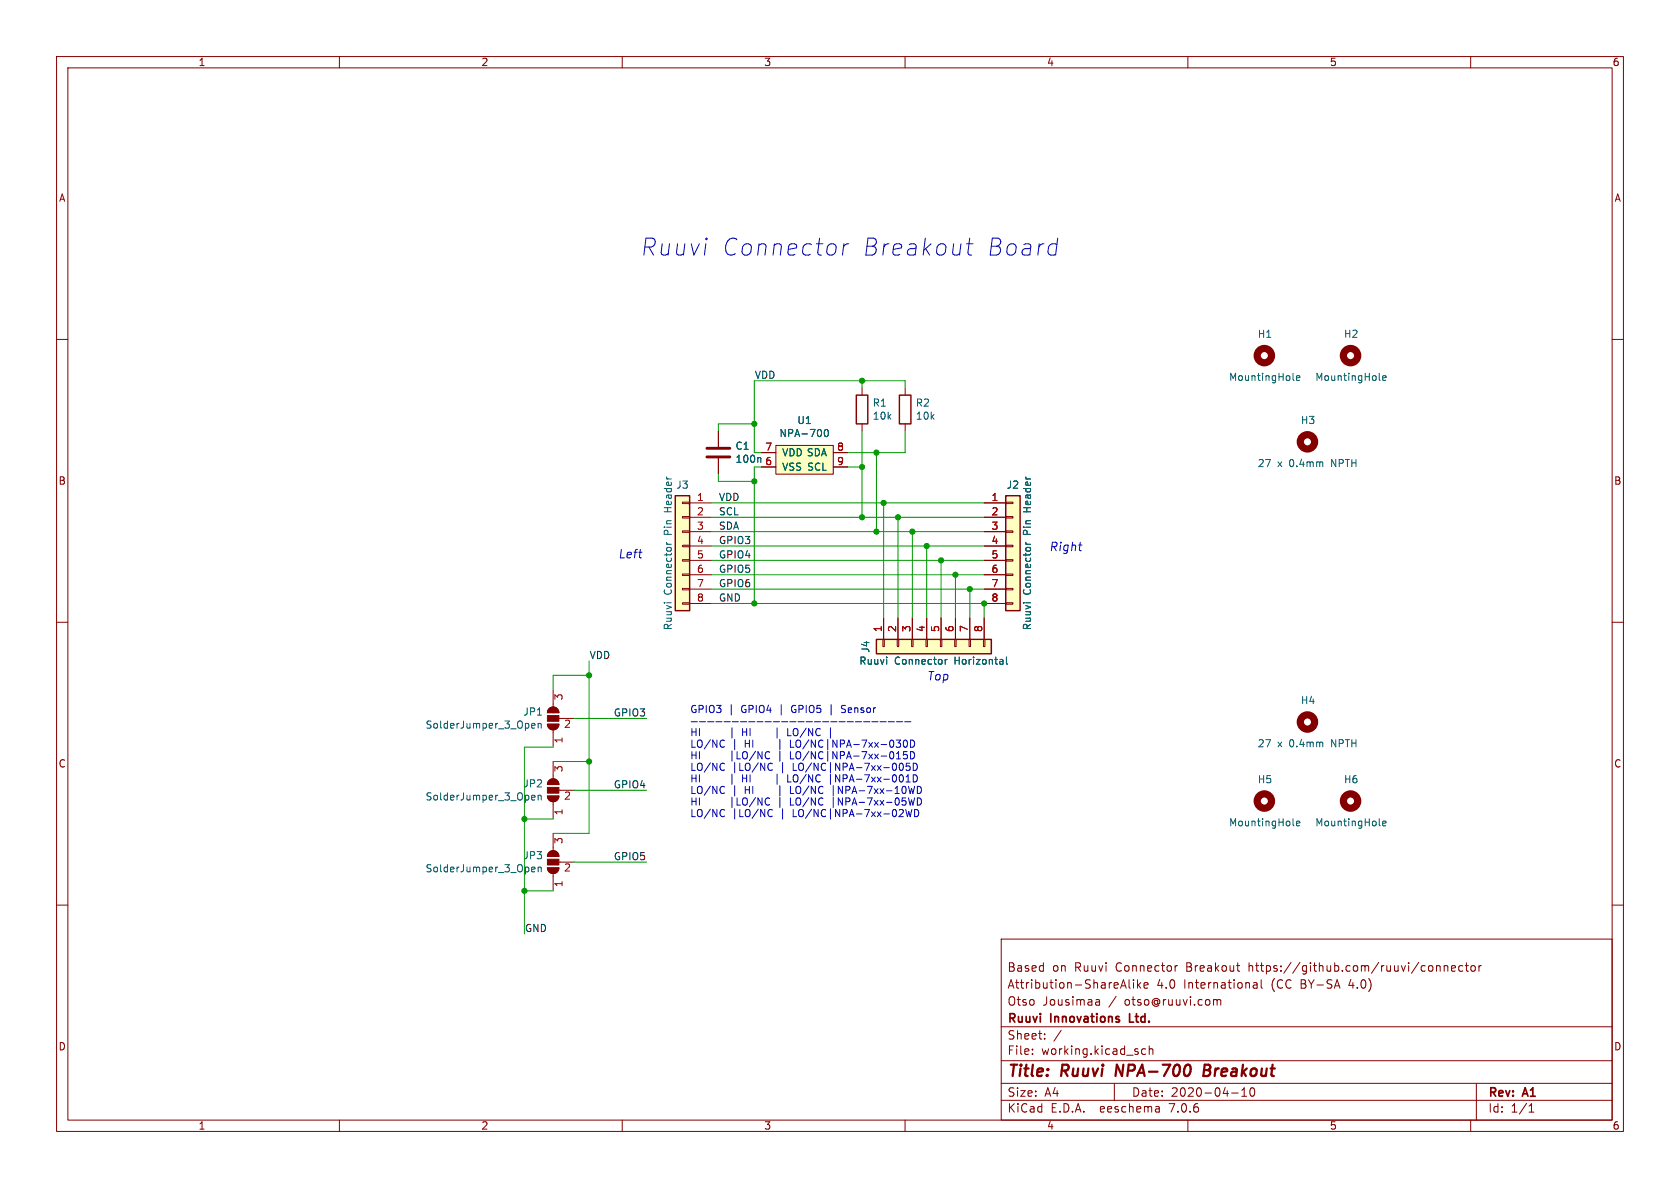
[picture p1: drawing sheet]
(kicad_sch (version 20230121) (generator eeschema)

 (paper "A4")

 (title_block
  (title "Ruuvi NPA-700 Breakout")
  (date "2020-04-10")
  (rev "A1")
  (company "Ruuvi Innovations Ltd.")
  (comment 1 "Otso Jousimaa / otso@ruuvi.com")
  (comment 2 "Attribution-ShareAlike 4.0 International (CC BY-SA 4.0)")
  (comment 3 "Based on Ruuvi Connector Breakout https://github.com/ruuvi/connector"))

 (lib_symbols
  (symbol "Connector_Generic:Conn_01x08" (pin_names (offset 1.016) hide) (in_bom yes) (on_board yes)
   (property "Reference" "J" (at 0 10.16 0) (effects (font (size 1.27 1.27))))
   (property "Value" "Conn_01x08" (at 0 -12.7 0) (effects (font (size 1.27 1.27))))
   (property "Footprint" "" (at 0 0 0) (effects (font (size 1.27 1.27)) hide))
   (property "Datasheet" "~" (at 0 0 0) (effects (font (size 1.27 1.27)) hide))
   (symbol "Conn_01x08_1_1"
    (rectangle (start -1.27 -10.033) (end 0 -10.287) (stroke (width 0.1524) (type default)) (fill (type none)))
    (rectangle (start -1.27 -7.493) (end 0 -7.747) (stroke (width 0.1524) (type default)) (fill (type none)))
    (rectangle (start -1.27 -4.953) (end 0 -5.207) (stroke (width 0.1524) (type default)) (fill (type none)))
    (rectangle (start -1.27 -2.413) (end 0 -2.667) (stroke (width 0.1524) (type default)) (fill (type none)))
    (rectangle (start -1.27 0.127) (end 0 -0.127) (stroke (width 0.1524) (type default)) (fill (type none)))
    (rectangle (start -1.27 2.667) (end 0 2.413) (stroke (width 0.1524) (type default)) (fill (type none)))
    (rectangle (start -1.27 5.207) (end 0 4.953) (stroke (width 0.1524) (type default)) (fill (type none)))
    (rectangle (start -1.27 7.747) (end 0 7.493) (stroke (width 0.1524) (type default)) (fill (type none)))
    (rectangle (start -1.27 8.89) (end 1.27 -11.43) (stroke (width 0.254) (type default)) (fill (type background)))
    (pin passive line (at -5.08 7.62 0) (length 3.81) (name "Pin_1" (effects (font (size 1.27 1.27)))) (number "1" (effects (font (size 1.27 1.27)))))
    (pin passive line (at -5.08 5.08 0) (length 3.81) (name "Pin_2" (effects (font (size 1.27 1.27)))) (number "2" (effects (font (size 1.27 1.27)))))
    (pin passive line (at -5.08 2.54 0) (length 3.81) (name "Pin_3" (effects (font (size 1.27 1.27)))) (number "3" (effects (font (size 1.27 1.27)))))
    (pin passive line (at -5.08 0 0) (length 3.81) (name "Pin_4" (effects (font (size 1.27 1.27)))) (number "4" (effects (font (size 1.27 1.27)))))
    (pin passive line (at -5.08 -2.54 0) (length 3.81) (name "Pin_5" (effects (font (size 1.27 1.27)))) (number "5" (effects (font (size 1.27 1.27)))))
    (pin passive line (at -5.08 -5.08 0) (length 3.81) (name "Pin_6" (effects (font (size 1.27 1.27)))) (number "6" (effects (font (size 1.27 1.27)))))
    (pin passive line (at -5.08 -7.62 0) (length 3.81) (name "Pin_7" (effects (font (size 1.27 1.27)))) (number "7" (effects (font (size 1.27 1.27)))))
    (pin passive line (at -5.08 -10.16 0) (length 3.81) (name "Pin_8" (effects (font (size 1.27 1.27)))) (number "8" (effects (font (size 1.27 1.27)))))))
  (symbol "Device:C" (pin_numbers hide) (pin_names (offset 0.254)) (in_bom yes) (on_board yes)
   (property "Reference" "C" (at 0.635 2.54 0) (effects (font (size 1.27 1.27)) (justify left)))
   (property "Value" "C" (at 0.635 -2.54 0) (effects (font (size 1.27 1.27)) (justify left)))
   (property "Footprint" "" (at 0.9652 -3.81 0) (effects (font (size 1.27 1.27)) hide))
   (property "Datasheet" "~" (at 0 0 0) (effects (font (size 1.27 1.27)) hide))
   (symbol "C_0_1"
    (polyline (pts (xy -2.032 -0.762) (xy 2.032 -0.762)) (stroke (width 0.508) (type default)) (fill (type none)))
    (polyline (pts (xy -2.032 0.762) (xy 2.032 0.762)) (stroke (width 0.508) (type default)) (fill (type none))))
   (symbol "C_1_1"
    (pin passive line (at 0 3.81 270) (length 2.794) (name "~" (effects (font (size 1.27 1.27)))) (number "1" (effects (font (size 1.27 1.27)))))
    (pin passive line (at 0 -3.81 90) (length 2.794) (name "~" (effects (font (size 1.27 1.27)))) (number "2" (effects (font (size 1.27 1.27)))))))
  (symbol "Device:R" (pin_numbers hide) (pin_names (offset 0)) (in_bom yes) (on_board yes)
   (property "Reference" "R" (at 2.032 0 90) (effects (font (size 1.27 1.27))))
   (property "Value" "R" (at 0 0 90) (effects (font (size 1.27 1.27))))
   (property "Footprint" "" (at -1.778 0 90) (effects (font (size 1.27 1.27)) hide))
   (property "Datasheet" "~" (at 0 0 0) (effects (font (size 1.27 1.27)) hide))
   (symbol "R_0_1"
    (rectangle (start -1.016 -2.54) (end 1.016 2.54) (stroke (width 0.254) (type default)) (fill (type none))))
   (symbol "R_1_1"
    (pin passive line (at 0 3.81 270) (length 1.27) (name "~" (effects (font (size 1.27 1.27)))) (number "1" (effects (font (size 1.27 1.27)))))
    (pin passive line (at 0 -3.81 90) (length 1.27) (name "~" (effects (font (size 1.27 1.27)))) (number "2" (effects (font (size 1.27 1.27)))))))
  (symbol "Mechanical:MountingHole" (pin_names (offset 1.016)) (in_bom yes) (on_board yes)
   (property "Reference" "H" (at 0 5.08 0) (effects (font (size 1.27 1.27))))
   (property "Value" "MountingHole" (at 0 3.175 0) (effects (font (size 1.27 1.27))))
   (property "Footprint" "" (at 0 0 0) (effects (font (size 1.27 1.27)) hide))
   (property "Datasheet" "~" (at 0 0 0) (effects (font (size 1.27 1.27)) hide))
   (symbol "MountingHole_0_1"
    (circle (center 0 0) (radius 1.27) (stroke (width 1.27) (type default)) (fill (type none)))))
  (symbol "npa700-breakout-a1-rescue:NPA-700-npa-700" (pin_names (offset 1.016)) (in_bom yes) (on_board yes)
   (property "Reference" "U" (at 0 6.35 0) (effects (font (size 1.27 1.27))))
   (property "Value" "npa-700_NPA-700" (at 0 3.81 0) (effects (font (size 1.27 1.27))))
   (property "Footprint" "" (at 0 0 0) (effects (font (size 1.27 1.27)) hide))
   (property "Datasheet" "" (at 0 0 0) (effects (font (size 1.27 1.27)) hide))
   (symbol "NPA-700-npa-700_0_1"
    (rectangle (start -5.08 2.54) (end 5.08 -2.54) (stroke (width 0) (type solid)) (fill (type background))))
   (symbol "NPA-700-npa-700_1_1"
    (pin power_in line (at -7.62 -1.27 0) (length 2.54) (name "VSS" (effects (font (size 1.27 1.27)))) (number "6" (effects (font (size 1.27 1.27)))))
    (pin power_in line (at -7.62 1.27 0) (length 2.54) (name "VDD" (effects (font (size 1.27 1.27)))) (number "7" (effects (font (size 1.27 1.27)))))
    (pin open_collector line (at 7.62 1.27 180) (length 2.54) (name "SDA" (effects (font (size 1.27 1.27)))) (number "8" (effects (font (size 1.27 1.27)))))
    (pin open_collector line (at 7.62 -1.27 180) (length 2.54) (name "SCL" (effects (font (size 1.27 1.27)))) (number "9" (effects (font (size 1.27 1.27)))))))
  (symbol "npa700-breakout-a1-rescue:SolderJumper_3_Open-Jumper" (pin_names (offset 0) hide) (in_bom yes) (on_board yes)
   (property "Reference" "JP" (at -2.54 -2.54 0) (effects (font (size 1.27 1.27))))
   (property "Value" "Jumper_SolderJumper_3_Open" (at 0 2.794 0) (effects (font (size 1.27 1.27))))
   (property "Footprint" "" (at 0 0 0) (effects (font (size 1.27 1.27)) hide))
   (property "Datasheet" "" (at 0 0 0) (effects (font (size 1.27 1.27)) hide))
   (symbol "SolderJumper_3_Open-Jumper_0_1"
    (arc (start -1.016 1.016) (mid -2.0276 0) (end -1.016 -1.016) (stroke (width 0) (type solid)) (fill (type none)))
    (arc (start -1.016 1.016) (mid -2.0276 0) (end -1.016 -1.016) (stroke (width 0) (type solid)) (fill (type outline)))
    (rectangle (start -0.508 1.016) (end 0.508 -1.016) (stroke (width 0) (type solid)) (fill (type outline)))
    (polyline (pts (xy -2.54 0) (xy -2.032 0)) (stroke (width 0) (type solid)) (fill (type none)))
    (polyline (pts (xy -1.016 1.016) (xy -1.016 -1.016)) (stroke (width 0) (type solid)) (fill (type none)))
    (polyline (pts (xy 0 -1.27) (xy 0 -1.016)) (stroke (width 0) (type solid)) (fill (type none)))
    (polyline (pts (xy 1.016 1.016) (xy 1.016 -1.016)) (stroke (width 0) (type solid)) (fill (type none)))
    (polyline (pts (xy 2.54 0) (xy 2.032 0)) (stroke (width 0) (type solid)) (fill (type none)))
    (arc (start 1.016 -1.016) (mid 2.0276 0) (end 1.016 1.016) (stroke (width 0) (type solid)) (fill (type none)))
    (arc (start 1.016 -1.016) (mid 2.0276 0) (end 1.016 1.016) (stroke (width 0) (type solid)) (fill (type outline))))
   (symbol "SolderJumper_3_Open-Jumper_1_1"
    (pin passive line (at -5.08 0 0) (length 2.54) (name "A" (effects (font (size 1.27 1.27)))) (number "1" (effects (font (size 1.27 1.27)))))
    (pin input line (at 0 -3.81 90) (length 2.54) (name "C" (effects (font (size 1.27 1.27)))) (number "2" (effects (font (size 1.27 1.27)))))
    (pin passive line (at 5.08 0 180) (length 2.54) (name "B" (effects (font (size 1.27 1.27)))) (number "3" (effects (font (size 1.27 1.27))))))))

 (junction (at 154.94 80.01) (diameter 0) (color 0 0 0 0))
 (junction (at 171.45 104.14) (diameter 0) (color 0 0 0 0))
 (junction (at 104.14 119.38) (diameter 0) (color 0 0 0 0))
 (junction (at 154.94 93.98) (diameter 0) (color 0 0 0 0))
 (junction (at 173.99 106.68) (diameter 0) (color 0 0 0 0))
 (junction (at 166.37 99.06) (diameter 0) (color 0 0 0 0))
 (junction (at 152.4 91.44) (diameter 0) (color 0 0 0 0))
 (junction (at 92.71 157.48) (diameter 0) (color 0 0 0 0))
 (junction (at 133.35 85.09) (diameter 0) (color 0 0 0 0))
 (junction (at 133.35 74.93) (diameter 0) (color 0 0 0 0))
 (junction (at 156.21 88.9) (diameter 0) (color 0 0 0 0))
 (junction (at 104.14 134.62) (diameter 0) (color 0 0 0 0))
 (junction (at 152.4 67.31) (diameter 0) (color 0 0 0 0))
 (junction (at 163.83 96.52) (diameter 0) (color 0 0 0 0))
 (junction (at 152.4 82.55) (diameter 0) (color 0 0 0 0))
 (junction (at 133.35 106.68) (diameter 0) (color 0 0 0 0))
 (junction (at 161.29 93.98) (diameter 0) (color 0 0 0 0))
 (junction (at 92.71 144.78) (diameter 0) (color 0 0 0 0))
 (junction (at 168.91 101.6) (diameter 0) (color 0 0 0 0))
 (junction (at 158.75 91.44) (diameter 0) (color 0 0 0 0))

 (wire (pts (xy 104.14 119.38) (xy 104.14 116.84)) (stroke (width 0) (type default)))
 (wire (pts (xy 152.4 67.31) (xy 133.35 67.31)) (stroke (width 0) (type default)))
 (wire (pts (xy 163.83 96.52) (xy 125.73 96.52)) (stroke (width 0) (type default)))
 (wire (pts (xy 166.37 99.06) (xy 173.99 99.06)) (stroke (width 0) (type default)))
 (wire (pts (xy 127 85.09) (xy 133.35 85.09)) (stroke (width 0) (type default)))
 (wire (pts (xy 160.02 68.58) (xy 160.02 67.31)) (stroke (width 0) (type default)))
 (wire (pts (xy 154.94 93.98) (xy 161.29 93.98)) (stroke (width 0) (type default)))
 (wire (pts (xy 125.73 88.9) (xy 156.21 88.9)) (stroke (width 0) (type default)))
 (wire (pts (xy 133.35 67.31) (xy 133.35 74.93)) (stroke (width 0) (type default)))
 (wire (pts (xy 134.62 82.55) (xy 133.35 82.55)) (stroke (width 0) (type default)))
 (wire (pts (xy 127 76.2) (xy 127 74.93)) (stroke (width 0) (type default)))
 (wire (pts (xy 92.71 144.78) (xy 92.71 157.48)) (stroke (width 0) (type default)))
 (wire (pts (xy 125.73 99.06) (xy 166.37 99.06)) (stroke (width 0) (type default)))
 (wire (pts (xy 156.21 88.9) (xy 156.21 109.22)) (stroke (width 0) (type default)))
 (wire (pts (xy 104.14 134.62) (xy 104.14 119.38)) (stroke (width 0) (type default)))
 (wire (pts (xy 127 74.93) (xy 133.35 74.93)) (stroke (width 0) (type default)))
 (wire (pts (xy 168.91 101.6) (xy 168.91 109.22)) (stroke (width 0) (type default)))
 (wire (pts (xy 161.29 93.98) (xy 161.29 109.22)) (stroke (width 0) (type default)))
 (wire (pts (xy 173.99 88.9) (xy 156.21 88.9)) (stroke (width 0) (type default)))
 (wire (pts (xy 101.6 139.7) (xy 114.3 139.7)) (stroke (width 0) (type default)))
 (wire (pts (xy 173.99 109.22) (xy 173.99 106.68)) (stroke (width 0) (type default)))
 (wire (pts (xy 163.83 96.52) (xy 163.83 109.22)) (stroke (width 0) (type default)))
 (wire (pts (xy 104.14 147.32) (xy 104.14 134.62)) (stroke (width 0) (type default)))
 (wire (pts (xy 133.35 74.93) (xy 133.35 80.01)) (stroke (width 0) (type default)))
 (wire (pts (xy 154.94 80.01) (xy 160.02 80.01)) (stroke (width 0) (type default)))
 (wire (pts (xy 92.71 132.08) (xy 92.71 144.78)) (stroke (width 0) (type default)))
 (wire (pts (xy 152.4 82.55) (xy 152.4 76.2)) (stroke (width 0) (type default)))
 (wire (pts (xy 173.99 106.68) (xy 133.35 106.68)) (stroke (width 0) (type default)))
 (wire (pts (xy 166.37 99.06) (xy 166.37 109.22)) (stroke (width 0) (type default)))
 (wire (pts (xy 97.79 147.32) (xy 104.14 147.32)) (stroke (width 0) (type default)))
 (wire (pts (xy 160.02 80.01) (xy 160.02 76.2)) (stroke (width 0) (type default)))
 (wire (pts (xy 133.35 80.01) (xy 134.62 80.01)) (stroke (width 0) (type default)))
 (wire (pts (xy 127 83.82) (xy 127 85.09)) (stroke (width 0) (type default)))
 (wire (pts (xy 168.91 101.6) (xy 125.73 101.6)) (stroke (width 0) (type default)))
 (wire (pts (xy 154.94 80.01) (xy 154.94 93.98)) (stroke (width 0) (type default)))
 (wire (pts (xy 133.35 106.68) (xy 125.73 106.68)) (stroke (width 0) (type default)))
 (wire (pts (xy 158.75 91.44) (xy 152.4 91.44)) (stroke (width 0) (type default)))
 (wire (pts (xy 171.45 104.14) (xy 173.99 104.14)) (stroke (width 0) (type default)))
 (wire (pts (xy 163.83 96.52) (xy 173.99 96.52)) (stroke (width 0) (type default)))
 (wire (pts (xy 152.4 68.58) (xy 152.4 67.31)) (stroke (width 0) (type default)))
 (wire (pts (xy 97.79 132.08) (xy 92.71 132.08)) (stroke (width 0) (type default)))
 (wire (pts (xy 160.02 67.31) (xy 152.4 67.31)) (stroke (width 0) (type default)))
 (wire (pts (xy 101.6 127) (xy 114.3 127)) (stroke (width 0) (type default)))
 (wire (pts (xy 97.79 119.38) (xy 104.14 119.38)) (stroke (width 0) (type default)))
 (wire (pts (xy 97.79 144.78) (xy 92.71 144.78)) (stroke (width 0) (type default)))
 (wire (pts (xy 125.73 93.98) (xy 154.94 93.98)) (stroke (width 0) (type default)))
 (wire (pts (xy 101.6 152.4) (xy 114.3 152.4)) (stroke (width 0) (type default)))
 (wire (pts (xy 171.45 104.14) (xy 171.45 109.22)) (stroke (width 0) (type default)))
 (wire (pts (xy 133.35 85.09) (xy 133.35 106.68)) (stroke (width 0) (type default)))
 (wire (pts (xy 161.29 93.98) (xy 173.99 93.98)) (stroke (width 0) (type default)))
 (wire (pts (xy 92.71 157.48) (xy 92.71 165.1)) (stroke (width 0) (type default)))
 (wire (pts (xy 158.75 91.44) (xy 173.99 91.44)) (stroke (width 0) (type default)))
 (wire (pts (xy 168.91 101.6) (xy 173.99 101.6)) (stroke (width 0) (type default)))
 (wire (pts (xy 97.79 134.62) (xy 104.14 134.62)) (stroke (width 0) (type default)))
 (wire (pts (xy 97.79 121.92) (xy 97.79 119.38)) (stroke (width 0) (type default)))
 (wire (pts (xy 133.35 82.55) (xy 133.35 85.09)) (stroke (width 0) (type default)))
 (wire (pts (xy 125.73 104.14) (xy 171.45 104.14)) (stroke (width 0) (type default)))
 (wire (pts (xy 152.4 82.55) (xy 152.4 91.44)) (stroke (width 0) (type default)))
 (wire (pts (xy 158.75 91.44) (xy 158.75 109.22)) (stroke (width 0) (type default)))
 (wire (pts (xy 149.86 80.01) (xy 154.94 80.01)) (stroke (width 0) (type default)))
 (wire (pts (xy 152.4 91.44) (xy 125.73 91.44)) (stroke (width 0) (type default)))
 (wire (pts (xy 149.86 82.55) (xy 152.4 82.55)) (stroke (width 0) (type default)))
 (wire (pts (xy 97.79 157.48) (xy 92.71 157.48)) (stroke (width 0) (type default)))

 (text "Ruuvi Connector Breakout Board" (at 113.03 45.72 0) (effects (font (size 2.9972 2.9972) italic) (justify left bottom)))
 (text "Right" (at 185.42 97.79 0) (effects (font (size 1.4986 1.4986) italic) (justify left bottom)))
 (text "Left" (at 109.22 99.06 0) (effects (font (size 1.4986 1.4986) italic) (justify left bottom)))
 (text "GPIO3 | GPIO4 | GPIO5 | Sensor\n———————————————————————————\nHI     | HI    | LO/NC | \nLO/NC | HI    | LO/NC|NPA-7xx-030D \nHI     |LO/NC | LO/NC|NPA-7xx-015D\nLO/NC |LO/NC | LO/NC|NPA-7xx-005D\nHI     | HI    | LO/NC |NPA-7xx-001D\nLO/NC | HI    | LO/NC |NPA-7xx-10WD\nHI     |LO/NC | LO/NC |NPA-7xx-05WD\nLO/NC |LO/NC | LO/NC|NPA-7xx-02WD" (at 121.92 144.78 0) (effects (font (size 1.27 1.27)) (justify left bottom)))
 (text "Top" (at 163.83 120.65 0) (effects (font (size 1.4986 1.4986) italic) (justify left bottom)))

 (label "GPIO6" (at 127 104.14 0) (effects (font (size 1.27 1.27)) (justify left bottom)))
 (label "GND" (at 92.71 165.1 0) (effects (font (size 1.27 1.27)) (justify left bottom)))
 (label "GPIO5" (at 127 101.6 0) (effects (font (size 1.27 1.27)) (justify left bottom)))
 (label "GPIO3" (at 127 96.52 0) (effects (font (size 1.27 1.27)) (justify left bottom)))
 (label "GPIO3" (at 114.3 127 180) (effects (font (size 1.27 1.27)) (justify right bottom)))
 (label "SDA" (at 127 93.98 0) (effects (font (size 1.27 1.27)) (justify left bottom)))
 (label "GPIO4" (at 114.3 139.7 180) (effects (font (size 1.27 1.27)) (justify right bottom)))
 (label "VDD" (at 133.35 67.31 0) (effects (font (size 1.27 1.27)) (justify left bottom)))
 (label "SCL" (at 127 91.44 0) (effects (font (size 1.27 1.27)) (justify left bottom)))
 (label "GPIO4" (at 127 99.06 0) (effects (font (size 1.27 1.27)) (justify left bottom)))
 (label "GND" (at 127 106.68 0) (effects (font (size 1.27 1.27)) (justify left bottom)))
 (label "VDD" (at 104.14 116.84 0) (effects (font (size 1.27 1.27)) (justify left bottom)))
 (label "VDD" (at 127 88.9 0) (effects (font (size 1.27 1.27)) (justify left bottom)))
 (label "GPIO5" (at 114.3 152.4 180) (effects (font (size 1.27 1.27)) (justify right bottom)))

 (symbol (lib_id "Connector_Generic:Conn_01x08") (at 179.07 96.52 0) (unit 1) (in_bom yes) (on_board yes) (dnp no)
  (property "Reference" "J2" (at 179.07 85.725 0) (effects (font (size 1.27 1.27))))
  (property "Value" "Ruuvi Connector Pin Header" (at 181.61 97.79 90) (effects (font (size 1.27 1.27))))
  (property "Footprint" "connector:RUUVI_CONNECTOR_8PIN_HEADER" (at 179.07 96.52 0) (effects (font (size 1.27 1.27)) hide))
  (property "Datasheet" "~" (at 179.07 96.52 0) (effects (font (size 1.27 1.27)) hide)) (pin "1") (pin "2") (pin "3") (pin "4") (pin "5") (pin "6") (pin "7") (pin "8"))

 (symbol (lib_id "Connector_Generic:Conn_01x08") (at 120.65 96.52 0) (mirror y) (unit 1) (in_bom yes) (on_board yes) (dnp no)
  (property "Reference" "J3" (at 120.65 85.725 0) (effects (font (size 1.27 1.27))))
  (property "Value" "Ruuvi Connector Pin Header" (at 118.11 97.79 90) (effects (font (size 1.27 1.27))))
  (property "Footprint" "connector:RUUVI_CONNECTOR_8PIN_HEADER" (at 120.65 96.52 0) (effects (font (size 1.27 1.27)) hide))
  (property "Datasheet" "~" (at 120.65 96.52 0) (effects (font (size 1.27 1.27)) hide)) (pin "1") (pin "2") (pin "3") (pin "4") (pin "5") (pin "6") (pin "7") (pin "8"))

 (symbol (lib_id "Mechanical:MountingHole") (at 231.14 78.105 0) (unit 1) (in_bom yes) (on_board yes) (dnp no)
  (property "Reference" "H3" (at 229.87 74.295 0) (effects (font (size 1.27 1.27)) (justify left)))
  (property "Value" "27 x 0.4mm NPTH" (at 222.25 81.915 0) (effects (font (size 1.27 1.27)) (justify left)))
  (property "Footprint" "connector:BreakoutHoles" (at 231.14 78.105 0) (effects (font (size 1.27 1.27)) hide))
  (property "Datasheet" "~" (at 231.14 78.105 0) (effects (font (size 1.27 1.27)) hide)))

 (symbol (lib_id "Connector_Generic:Conn_01x08") (at 163.83 114.3 90) (mirror x) (unit 1) (in_bom yes) (on_board yes) (dnp no)
  (property "Reference" "J4" (at 153.035 114.3 0) (effects (font (size 1.27 1.27))))
  (property "Value" "Ruuvi Connector Horizontal" (at 165.1 116.84 90) (effects (font (size 1.27 1.27))))
  (property "Footprint" "connector:RUUVI_CONNECTOR_FFC" (at 163.83 114.3 0) (effects (font (size 1.27 1.27)) hide))
  (property "Datasheet" "~" (at 163.83 114.3 0) (effects (font (size 1.27 1.27)) hide)) (pin "1") (pin "2") (pin "3") (pin "4") (pin "5") (pin "6") (pin "7") (pin "8"))

 (symbol (lib_id "Mechanical:MountingHole") (at 223.52 62.865 0) (unit 1) (in_bom yes) (on_board yes) (dnp no)
  (property "Reference" "H1" (at 222.25 59.055 0) (effects (font (size 1.27 1.27)) (justify left)))
  (property "Value" "MountingHole" (at 217.17 66.675 0) (effects (font (size 1.27 1.27)) (justify left)))
  (property "Footprint" "ruuvitag:MountingHole_3.2mm_M3_Pad_Via" (at 223.52 62.865 0) (effects (font (size 1.27 1.27)) hide))
  (property "Datasheet" "~" (at 223.52 62.865 0) (effects (font (size 1.27 1.27)) hide)))

 (symbol (lib_id "Mechanical:MountingHole") (at 238.76 62.865 0) (unit 1) (in_bom yes) (on_board yes) (dnp no)
  (property "Reference" "H2" (at 237.49 59.055 0) (effects (font (size 1.27 1.27)) (justify left)))
  (property "Value" "MountingHole" (at 232.41 66.675 0) (effects (font (size 1.27 1.27)) (justify left)))
  (property "Footprint" "ruuvitag:MountingHole_3.2mm_M3_Pad_Via" (at 238.76 62.865 0) (effects (font (size 1.27 1.27)) hide))
  (property "Datasheet" "~" (at 238.76 62.865 0) (effects (font (size 1.27 1.27)) hide)))

 (symbol (lib_id "Mechanical:MountingHole") (at 223.52 141.605 0) (unit 1) (in_bom yes) (on_board yes) (dnp no)
  (property "Reference" "H5" (at 222.25 137.795 0) (effects (font (size 1.27 1.27)) (justify left)))
  (property "Value" "MountingHole" (at 217.17 145.415 0) (effects (font (size 1.27 1.27)) (justify left)))
  (property "Footprint" "ruuvitag:MountingHole_3.2mm_M3_Pad_Via" (at 223.52 141.605 0) (effects (font (size 1.27 1.27)) hide))
  (property "Datasheet" "~" (at 223.52 141.605 0) (effects (font (size 1.27 1.27)) hide)))

 (symbol (lib_id "Mechanical:MountingHole") (at 238.76 141.605 0) (unit 1) (in_bom yes) (on_board yes) (dnp no)
  (property "Reference" "H6" (at 237.49 137.795 0) (effects (font (size 1.27 1.27)) (justify left)))
  (property "Value" "MountingHole" (at 232.41 145.415 0) (effects (font (size 1.27 1.27)) (justify left)))
  (property "Footprint" "ruuvitag:MountingHole_3.2mm_M3_Pad_Via" (at 238.76 141.605 0) (effects (font (size 1.27 1.27)) hide))
  (property "Datasheet" "~" (at 238.76 141.605 0) (effects (font (size 1.27 1.27)) hide)))

 (symbol (lib_id "Mechanical:MountingHole") (at 231.14 127.635 0) (unit 1) (in_bom yes) (on_board yes) (dnp no)
  (property "Reference" "H4" (at 229.87 123.825 0) (effects (font (size 1.27 1.27)) (justify left)))
  (property "Value" "27 x 0.4mm NPTH" (at 222.25 131.445 0) (effects (font (size 1.27 1.27)) (justify left)))
  (property "Footprint" "connector:BreakoutHoles" (at 231.14 127.635 0) (effects (font (size 1.27 1.27)) hide))
  (property "Datasheet" "~" (at 231.14 127.635 0) (effects (font (size 1.27 1.27)) hide)))

 (symbol (lib_id "npa700-breakout-a1-rescue:NPA-700-npa-700") (at 142.24 81.28 0) (unit 1) (in_bom yes) (on_board yes) (dnp no)
  (property "Reference" "U1" (at 142.24 74.295 0) (effects (font (size 1.27 1.27))))
  (property "Value" "NPA-700" (at 142.24 76.6064 0) (effects (font (size 1.27 1.27))))
  (property "Footprint" "Package_SO:SOIC-14W_7.5x9mm_P1.27mm" (at 142.24 81.28 0) (effects (font (size 1.27 1.27)) hide))
  (property "Datasheet" "" (at 142.24 81.28 0) (effects (font (size 1.27 1.27)) hide)) (pin "6") (pin "7") (pin "8") (pin "9"))

 (symbol (lib_id "Device:C") (at 127 80.01 180) (unit 1) (in_bom yes) (on_board yes) (dnp no)
  (property "Reference" "C1" (at 129.921 78.8416 0) (effects (font (size 1.27 1.27)) (justify right)))
  (property "Value" "100n" (at 129.921 81.153 0) (effects (font (size 1.27 1.27)) (justify right)))
  (property "Footprint" "passives:CAPC160X80X35L25N" (at 126.0348 76.2 0) (effects (font (size 1.27 1.27)) hide))
  (property "Datasheet" "~" (at 127 80.01 0) (effects (font (size 1.27 1.27)) hide)) (pin "1") (pin "2"))

 (symbol (lib_id "Device:R") (at 152.4 72.39 0) (unit 1) (in_bom yes) (on_board yes) (dnp no)
  (property "Reference" "R1" (at 154.178 71.2216 0) (effects (font (size 1.27 1.27)) (justify left)))
  (property "Value" "10k" (at 154.178 73.533 0) (effects (font (size 1.27 1.27)) (justify left)))
  (property "Footprint" "passives:CAPC160X80X35L25N" (at 150.622 72.39 90) (effects (font (size 1.27 1.27)) hide))
  (property "Datasheet" "~" (at 152.4 72.39 0) (effects (font (size 1.27 1.27)) hide)) (pin "1") (pin "2"))

 (symbol (lib_id "Device:R") (at 160.02 72.39 0) (unit 1) (in_bom yes) (on_board yes) (dnp no)
  (property "Reference" "R2" (at 161.798 71.2216 0) (effects (font (size 1.27 1.27)) (justify left)))
  (property "Value" "10k" (at 161.798 73.533 0) (effects (font (size 1.27 1.27)) (justify left)))
  (property "Footprint" "passives:CAPC160X80X35L25N" (at 158.242 72.39 90) (effects (font (size 1.27 1.27)) hide))
  (property "Datasheet" "~" (at 160.02 72.39 0) (effects (font (size 1.27 1.27)) hide)) (pin "1") (pin "2"))

 (symbol (lib_id "npa700-breakout-a1-rescue:SolderJumper_3_Open-Jumper") (at 97.79 127 90) (unit 1) (in_bom yes) (on_board yes) (dnp no)
  (property "Reference" "JP1" (at 96.0882 125.8316 90) (effects (font (size 1.27 1.27)) (justify left)))
  (property "Value" "SolderJumper_3_Open" (at 96.0882 128.143 90) (effects (font (size 1.27 1.27)) (justify left)))
  (property "Footprint" "Jumper:SolderJumper-3_P2.0mm_Open_TrianglePad1.0x1.5mm_NumberLabels" (at 97.79 127 0) (effects (font (size 1.27 1.27)) hide))
  (property "Datasheet" "~" (at 97.79 127 0) (effects (font (size 1.27 1.27)) hide)) (pin "1") (pin "2") (pin "3"))

 (symbol (lib_id "npa700-breakout-a1-rescue:SolderJumper_3_Open-Jumper") (at 97.79 139.7 90) (unit 1) (in_bom yes) (on_board yes) (dnp no)
  (property "Reference" "JP2" (at 96.0882 138.5316 90) (effects (font (size 1.27 1.27)) (justify left)))
  (property "Value" "SolderJumper_3_Open" (at 96.0882 140.843 90) (effects (font (size 1.27 1.27)) (justify left)))
  (property "Footprint" "Jumper:SolderJumper-3_P2.0mm_Open_TrianglePad1.0x1.5mm_NumberLabels" (at 97.79 139.7 0) (effects (font (size 1.27 1.27)) hide))
  (property "Datasheet" "~" (at 97.79 139.7 0) (effects (font (size 1.27 1.27)) hide)) (pin "1") (pin "2") (pin "3"))

 (symbol (lib_id "npa700-breakout-a1-rescue:SolderJumper_3_Open-Jumper") (at 97.79 152.4 90) (unit 1) (in_bom yes) (on_board yes) (dnp no)
  (property "Reference" "JP3" (at 96.0882 151.2316 90) (effects (font (size 1.27 1.27)) (justify left)))
  (property "Value" "SolderJumper_3_Open" (at 96.0882 153.543 90) (effects (font (size 1.27 1.27)) (justify left)))
  (property "Footprint" "Jumper:SolderJumper-3_P2.0mm_Open_TrianglePad1.0x1.5mm_NumberLabels" (at 97.79 152.4 0) (effects (font (size 1.27 1.27)) hide))
  (property "Datasheet" "~" (at 97.79 152.4 0) (effects (font (size 1.27 1.27)) hide)) (pin "1") (pin "2") (pin "3"))

 (sheet_instances (path "" (page "1"))))
